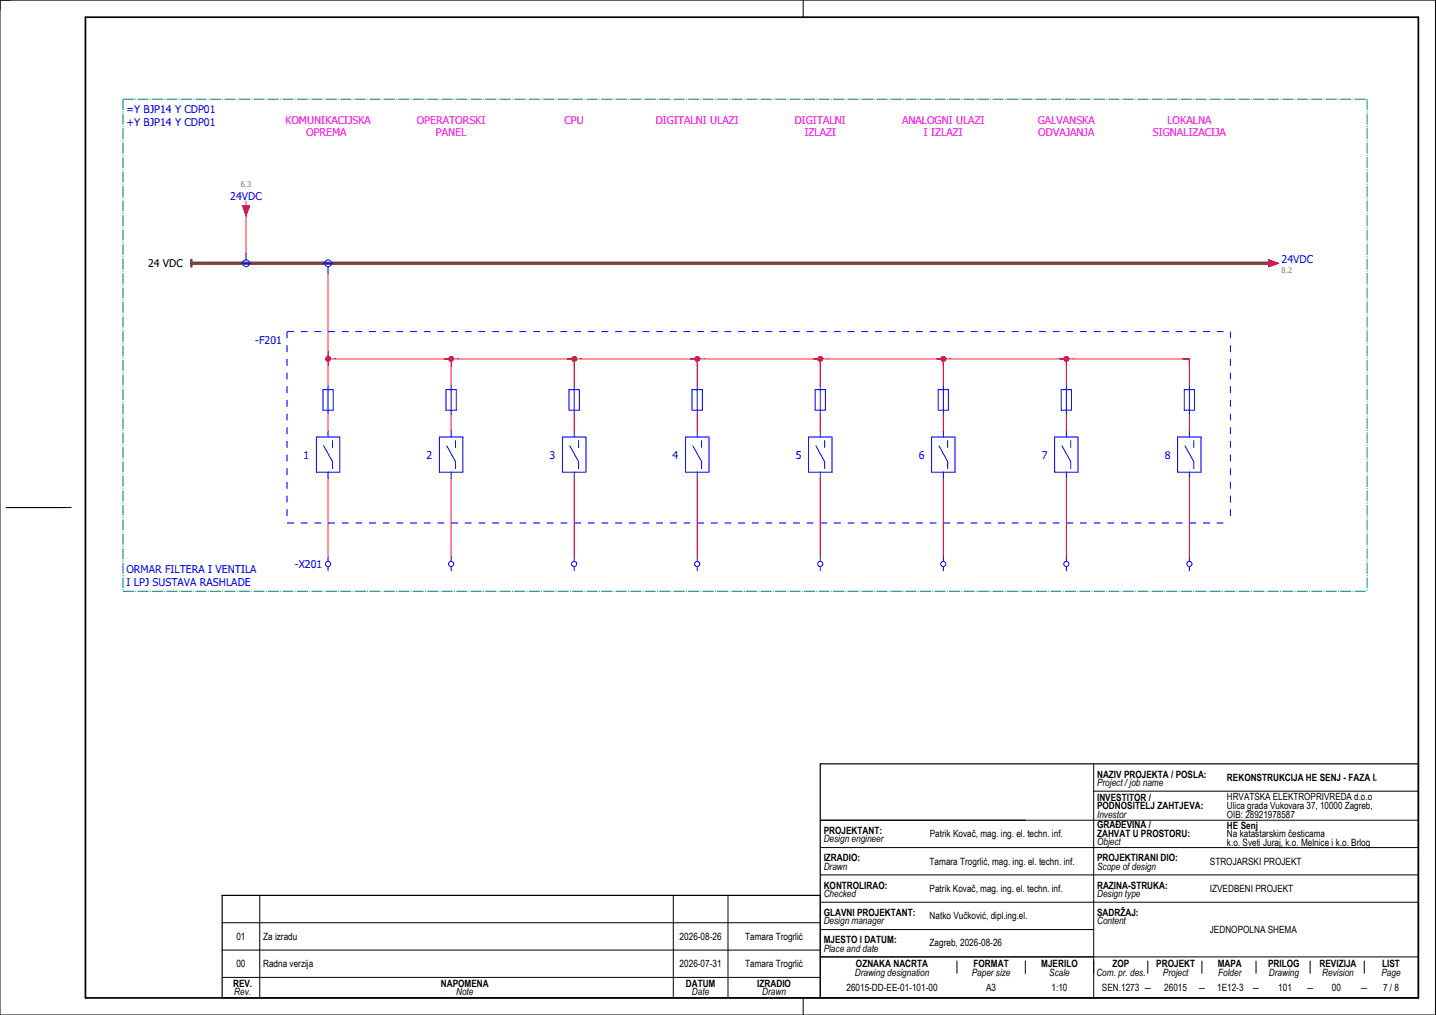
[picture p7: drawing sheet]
<svg xmlns="http://www.w3.org/2000/svg" width="420mm" height="297mm" viewBox="0 0 420 297" stroke-linecap="round" stroke-linejoin="round" font-family="sans-serif">
<g fill="none" stroke="#000" stroke-width=".29">
<path d="M0 0h420v297h-420zM235 0v5M1.8 148.5h19M320 231.5h95M320 223.5v68.5M415 223.5v68.5h-350M240 240h175M240 256h175M240 248h175M65 278h175M65 270h175M76 262v30"/>
<path d="M197 262v30M213 262v30M240 262v30M240 272h80M240 264h175M65 286h175M235 292v5M240 280h175M280 281.2v3.6M300 281.2v3.6M335.8 281.2v3.6M351.7 281.2v3.6"/>
<path d="M367.5 281.2v3.6M383.3 281.2v3.6M399.2 281.2v3.6"/>
</g>
<path d="M415 223.5h-175v68.5M240 262h-175v30" fill="none" stroke="#000" stroke-width=".35"/>
<path d="M25 5h390v287h-390z" fill="none" stroke="#000" stroke-width=".5"/>
<path d="M56 77h316" fill="none" stroke="#7f3f3f" stroke-width="1"/>
<g fill="none" stroke="#f00" stroke-width=".29">
<path d="M72 62v12M96 80v33M98 105h70v8M132 105v8M170 105h34v8M206 105h34v8M242 105h34v8M278 105h34v8M314 105h34v8M96 121v5.2M96 139.9v23.1M132 121v5.2"/>
<path d="M132 139.9v23.1M168 121v5.2M168 139.9v23.1M204 121v5.2M204 139.9v23.1M240 121v5.2M240 139.9v23.1M276 121v5.2M276 139.9v23.1M312 121v5.2M312 139.9v23.1M348 121v5.2"/>
<path d="M348 139.9v23.1"/>
</g>
<path d="M56 76v2" fill="none" stroke="#7f3f3f" stroke-width=".7"/>
<circle cx="132" cy="105" r=".88" fill="#f00"/>
<path d="M166 105h4M168 105v2" fill="none" stroke="#f00" stroke-width=".29"/>
<circle cx="168" cy="105" r=".88" fill="#f00"/>
<path d="M202 105h4M204 105v2" fill="none" stroke="#f00" stroke-width=".29"/>
<circle cx="204" cy="105" r=".88" fill="#f00"/>
<path d="M96 103v4M96 105h2" fill="none" stroke="#f00" stroke-width=".29"/>
<circle cx="96" cy="105" r=".87" fill="#f00"/>
<path d="M238 105h4M240 105v2" fill="none" stroke="#f00" stroke-width=".29"/>
<circle cx="240" cy="105" r=".87" fill="#f00"/>
<path d="M274 105h4M276 105v2" fill="none" stroke="#f00" stroke-width=".29"/>
<circle cx="276" cy="105" r=".88" fill="#f00"/>
<path d="M310 105h4M312 105v2" fill="none" stroke="#f00" stroke-width=".29"/>
<circle cx="312" cy="105" r=".88" fill="#f00"/>
<path d="M72 59v1.3M71 60.3h2l-1 2.7zM370 77h1.2M371.2 76l2.8 1-2.8 1zM346 105h2v2" fill="none" stroke="#f00" stroke-width=".29"/>
<g fill="none" stroke="#00f" stroke-width=".29">
<path d="M70.5 77h3M72 74v2M94.5 77h3M96 78v2M94.5 114h3v6h-3zM96 113v8M130.5 114h3v6h-3zM132 113v8M166.5 114h3v6h-3zM168 113v8M202.5 114h3v6h-3zM204 113v8"/>
<path d="M238.5 114h3v6h-3zM240 113v8M274.5 114h3v6h-3zM276 113v8M310.5 114h3v6h-3zM312 113v8M346.5 114h3v6h-3zM348 113v8M92.6 127.9h6.8v10.3h-6.8zM94.7 130.5l2.6 4.6v2.1M96 126.2v1.7M96 138.2v1.7"/>
<path d="M97.3 128.9v2.1M128.6 127.9h6.8v10.3h-6.8zM130.7 130.5l2.6 4.6v2.1M132 126.2v1.7M132 138.2v1.7M133.3 128.9v2.1M164.6 127.9h6.8v10.3h-6.8zM166.7 130.5l2.6 4.6v2.1M168 126.2v1.7M168 138.2v1.7M169.3 128.9v2.1M200.6 127.9h6.8v10.3h-6.8z"/>
<path d="M202.7 130.5l2.6 4.6v2.1M204 126.2v1.7M204 138.2v1.7M205.3 128.9v2.1M236.6 127.9h6.8v10.3h-6.8zM238.7 130.5l2.6 4.6v2.1M240 126.2v1.7M240 138.2v1.7M241.3 128.9v2.1M272.6 127.9h6.8v10.3h-6.8zM274.7 130.5l2.6 4.6v2.1M276 126.2v1.7"/>
<path d="M276 138.2v1.7M277.3 128.9v2.1M308.6 127.9h6.8v10.3h-6.8zM310.7 130.5l2.6 4.6v2.1M312 126.2v1.7M312 138.2v1.7M313.3 128.9v2.1M344.6 127.9h6.8v10.3h-6.8zM346.7 130.5l2.6 4.6v2.1M348 126.2v1.7M348 138.2v1.7M349.3 128.9v2.1"/>
<path d="M96 163v1.3M96 165.8v1.2M132 163v1.3M132 165.8v1.2M168 163v1.3M168 165.8v1.2M204 163v1.3M204 165.8v1.2M240 163v1.3M240 165.8v1.2M276 163v1.3M276 165.8v1.2"/>
<path d="M312 163v1.3M312 165.8v1.2M348 163v1.3M348 165.8v1.2"/>
<circle cx="72" cy="77" r="1"/>
<circle cx="96" cy="77" r="1"/>
<circle cx="96" cy="165" r=".75"/>
<circle cx="132" cy="165" r=".75"/>
<circle cx="168" cy="165" r=".75"/>
<circle cx="204" cy="165" r=".75"/>
<circle cx="240" cy="165" r=".75"/>
<circle cx="276" cy="165" r=".75"/>
<circle cx="312" cy="165" r=".75"/>
<circle cx="348" cy="165" r=".75"/>
</g>
<path d="M84 97h276M84 97v56M360 97v56M84 153h276" fill="none" stroke="#00f" stroke-width=".29" stroke-dasharray="2 2" stroke-linecap="butt"/>
<path d="M36 29h364M36 29v144M400 29v144M36 173h364" fill="none" stroke="#007f7f" stroke-width=".29" stroke-dasharray="3.2 .4 .3 .4" stroke-linecap="butt"/>
<g fill="#f00" stroke="#f00" stroke-width=".29">
<path d="M371.2 76l2.8 1-2.8 1z"/>
<path d="M71 60.3h2l-1 2.7z"/>
</g>
<g font-size="3.1" fill="#00f">
<text x="37" y="33.1">=Y BJP14 Y CDP01</text>
<text x="37" y="36.9">+Y BJP14 Y CDP01</text>
<text x="67.4" y="58.4">24VDC</text>
<text x="375" y="77">24VDC</text>
<text x="74.7" y="100.6">-F201</text>
<text x="88.8" y="134.3">1</text>
<text x="124.8" y="134.3">2</text>
<text x="160.8" y="134.3">3</text>
<text x="196.8" y="134.3">4</text>
<text x="232.8" y="134.3">5</text>
<text x="268.8" y="134.3">6</text>
<text x="304.8" y="134.3">7</text>
<text x="340.8" y="134.3">8</text>
<text x="37" y="167.6">ORMAR FILTERA I VENTILA</text>
<text x="86.3" y="166.3">-X201</text>
<text x="37" y="171.4">I LPJ SUSTAVA RASHLADE</text>
</g>
<g font-size="3.1" fill="#f0f">
<text x="83.4" y="36.1">KOMUNIKACIJSKA</text>
<text x="89.6" y="39.9">OPREMA</text>
<text x="122" y="36.1">OPERATORSKI</text>
<text x="127.5" y="39.9">PANEL</text>
<text x="165.2" y="36.1">CPU</text>
<text x="191.9" y="36.1">DIGITALNI ULAZI</text>
<text x="232.5" y="36.1">DIGITALNI</text>
<text x="235.4" y="39.9">IZLAZI</text>
<text x="263.9" y="36.1">ANALOGNI ULAZI</text>
<text x="270.3" y="39.9">I IZLAZI</text>
<text x="303.7" y="36.1">GALVANSKA</text>
<text x="303.8" y="39.9">ODVAJANJA</text>
<text x="337.3" y="39.9">SIGNALIZACIJA</text>
<text x="341.5" y="36.1">LOKALNA</text>
</g>
<text font-size="3.1" x="43.3" y="78.3">24 VDC</text>
<g font-size="2.9">
<text x="321" y="227.5">NAZIV PROJEKTA / POSLA:</text>
<text x="321" y="230">Project / job name</text>
<text x="359" y="228.6">REKONSTRUKCIJA HE SENJ - FAZA I.</text>
<text x="321" y="234.3">INVESTITOR /</text>
<text x="321" y="236.8">PODNOSITELJ ZAHTJEVA:</text>
<text x="321" y="239.3">Investor</text>
<text x="359" y="234.2">HRVATSKA ELEKTROPRIVREDA d.o.o</text>
<text x="359" y="236.8">Ulica grada Vukovara 37, 10000 Zagreb,</text>
<text x="359" y="239.5">OIB: 28921978587</text>
<text x="241" y="244">PROJEKTANT:</text>
<text x="272" y="245">Patrik Kovač, mag. ing. el. techn. inf.</text>
<text x="321" y="242.3">GRAĐEVINA /</text>
<text x="321" y="244.8">ZAHVAT U PROSTORU:</text>
<text x="359" y="242.6">HE Senj</text>
<text x="359" y="245.1">Na katastarskim česticama</text>
<text x="241" y="246.5">Design engineer</text>
<text x="321" y="247.3">Object</text>
<text x="359" y="247.5">k.o. Sveti Juraj, k.o. Melnice i k.o. Brlog</text>
<text x="241" y="252">IZRADIO:</text>
<text x="241" y="254.5">Drawn</text>
<text x="272" y="253">Tamara Trogrlić, mag. ing. el. techn. inf.</text>
<text x="321" y="252">PROJEKTIRANI DIO:</text>
<text x="321" y="254.5">Scope of design</text>
<text x="354" y="253.1">STROJARSKI PROJEKT</text>
<text x="241" y="260">KONTROLIRAO:</text>
<text x="241" y="262.5">Checked</text>
<text x="272" y="261">Patrik Kovač, mag. ing. el. techn. inf.</text>
<text x="321" y="260">RAZINA-STRUKA:</text>
<text x="321" y="262.5">Design type</text>
<text x="354" y="261">IZVEDBENI PROJEKT</text>
<text x="241" y="268">GLAVNI PROJEKTANT:</text>
<text x="272" y="269">Natko Vučković, dipl.ing.el.</text>
<text x="321" y="268">SADRŽAJ:</text>
<text x="69.2" y="275">01</text>
<text x="77" y="275">Za izradu</text>
<text x="198.9" y="275">2026-08-26</text>
<text x="218" y="275">Tamara Trogrlić</text>
<text x="241" y="270.5">Design manager</text>
<text x="321" y="270.5">Content</text>
<text x="354" y="273.1">JEDNOPOLNA SHEMA</text>
<text x="241" y="278.5">Place and date</text>
<text x="241" y="276">MJESTO I DATUM:</text>
<text x="272" y="276.8">Zagreb, 2026-08-26</text>
<text x="69.2" y="283">00</text>
<text x="77" y="283">Radna verzija</text>
<text x="198.9" y="283">2026-07-31</text>
<text x="218" y="283">Tamara Trogrlić</text>
<text x="250.1" y="285.6">Drawing designation</text>
<text x="250.4" y="283.1">OZNAKA NACRTA</text>
<text x="284.3" y="285.6">Paper size</text>
<text x="284.9" y="283.1">FORMAT</text>
<text x="304.7" y="283.1">MJERILO</text>
<text x="307" y="285.6">Scale</text>
<text x="320.8" y="285.6">Com. pr. des.</text>
<text x="325.5" y="283.1">ZOP</text>
<text x="338.3" y="283.1">PROJEKT</text>
<text x="340.3" y="285.6">Project</text>
<text x="356.3" y="283.1">MAPA</text>
<text x="356.4" y="285.6">Folder</text>
<text x="371.1" y="283.1">PRILOG</text>
<text x="371.3" y="285.6">Drawing</text>
<text x="386.1" y="283.1">REVIZIJA</text>
<text x="386.9" y="285.6">Revision</text>
<text x="404.2" y="285.6">Page</text>
<text x="404.4" y="283.1">LIST</text>
<text x="68.2" y="288.8">REV.</text>
<text x="68.5" y="291.3">Rev.</text>
<text x="129" y="288.8">NAPOMENA</text>
<text x="133.5" y="291.3">Note</text>
<text x="200.7" y="288.8">DATUM</text>
<text x="202.5" y="291.3">Date</text>
<text x="221.6" y="288.8">IZRADIO</text>
<text x="223" y="291.3">Drawn</text>
<text x="247.7" y="290">26015-DD-EE-01-101-00</text>
<text x="288.5" y="290.1">A3</text>
<text x="307.7" y="290">1:10</text>
<text x="322.4" y="290">SEN.1273 ―</text>
<text x="340.7" y="290">26015</text>
<text x="350.5" y="290.1">―</text>
<text x="356.1" y="290">1E12-3</text>
<text x="366.3" y="290.1">―</text>
<text x="374" y="290">101</text>
<text x="382.1" y="290.1">―</text>
<text x="389.7" y="290">00</text>
<text x="398" y="290.1">―</text>
<text x="404.7" y="290.1">7 / 8</text>
</g>
<g font-size="2.2" fill="#7ca552">
<text x="70.4" y="54.8">6.3</text>
<text x="375" y="79.9">8.2</text>
</g>
</svg>
